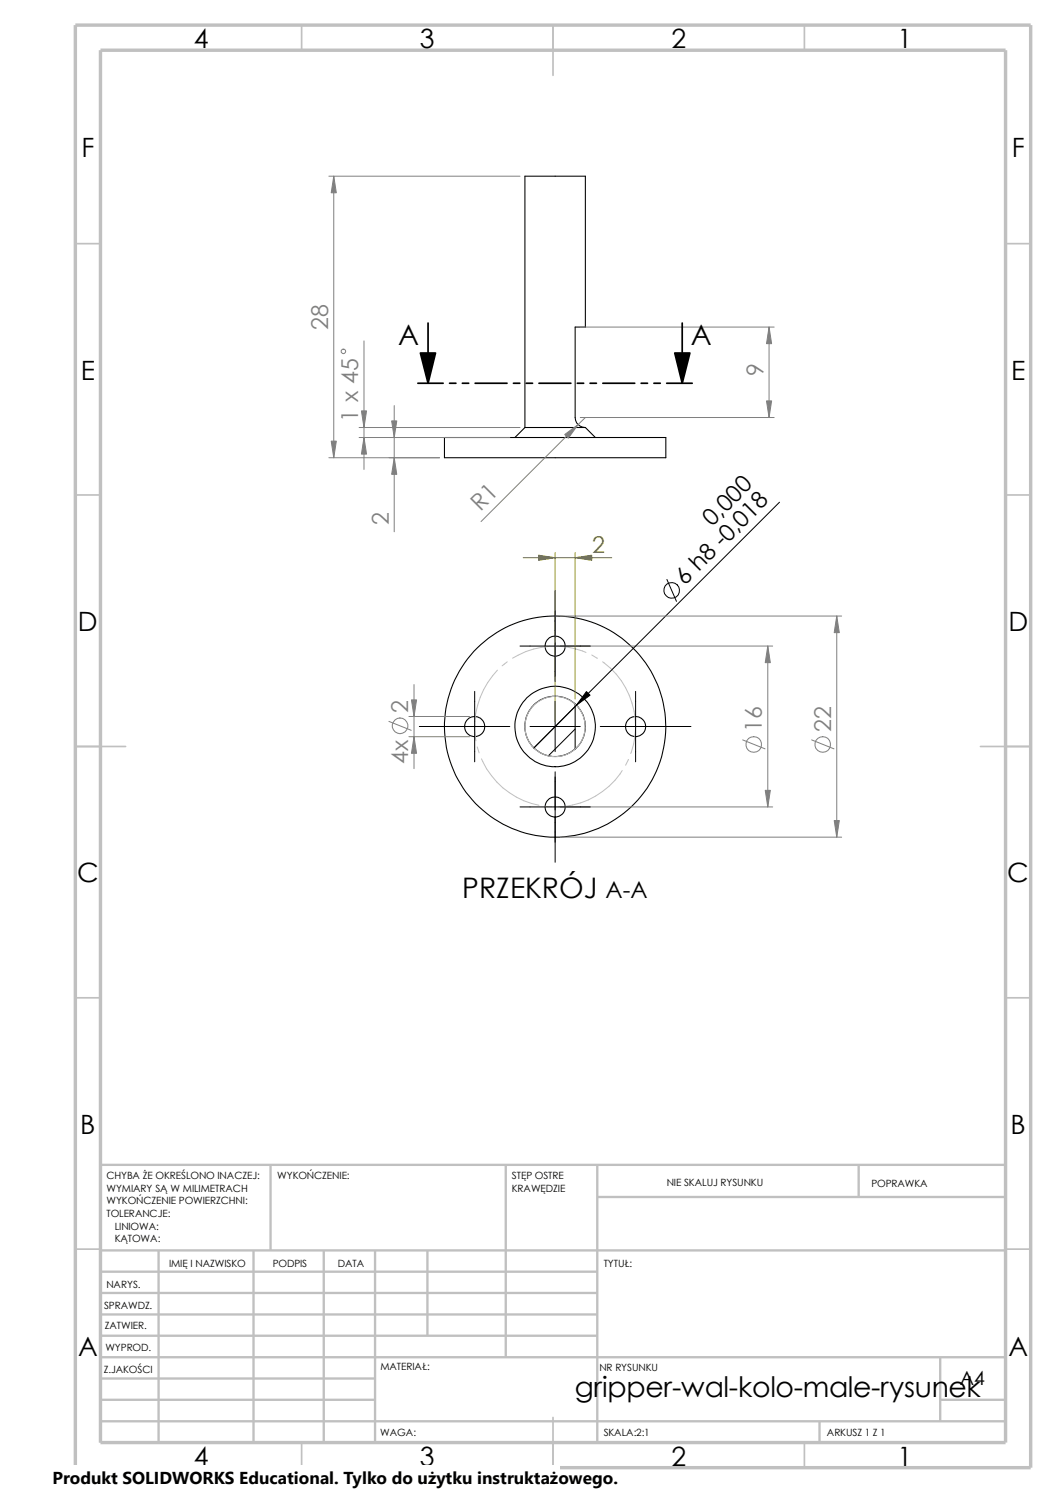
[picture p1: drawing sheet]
<svg xmlns="http://www.w3.org/2000/svg" width="210mm" height="297mm" viewBox="0 0 210 297" stroke-linecap="round" stroke-linejoin="round" font-family="sans-serif">
<g fill="none" stroke="#c0c0c0" stroke-width=".34">
<path d="M60 5v5M110 5v10M160 5v5M15 48.5h5M200 48.5h5M15 98.5h5M200 98.5h5M15 148.5h10M195 148.5h10M15 198.5h5M200 198.5h5M15 248.5h5"/>
<path d="M200 248.5h5M60 287v5M110 282v10M160 287v5"/>
</g>
<g fill="none" stroke="#c0c0c0" stroke-width=".47">
<path d="M53.8 231.7v17.1M100.6 231.7v38.3M118.8 231.7v55.3M118.8 238.1h81.2M170.8 231.7v6.4M200 231.7h-180v55.3M20 253h98.8M20 248.8h180M20 257.2h98.8M31.5 248.8v38.2M50.4 248.8v38.2M64.4 248.8v38.2"/>
<path d="M74.6 248.8v38.2M85 248.8v16.9M20 278.5h54.6M20 274.2h54.6M20 270h180M20 265.7h98.8M20 261.5h98.8M187 278.5h13M187 270v12.7M20 282.7h180M163 282.7v4.3"/>
</g>
<path d="M15 5h190v287h-190zM20 10h180v277h-180z" fill="none" stroke="#c0c0c0" stroke-width=".68" stroke-linecap="butt"/>
<g fill="none" stroke="#000" stroke-width=".2">
<path d="M155 99.9l-48.8 48.9M110.4 117.5v18.1M132.6 115.3l1.9 4.3M94.4 137.5v14.1M103.4 128.5h14M110.4 139.5v10M126.4 137.5v14.1M83.4 144.5h18M105.4 144.5h10M110.4 153.5v18M114.4 145l-5.3 5.4M119.4 144.5h18"/>
<path d="M103.4 160.5h14"/>
<circle cx="133.6" cy="117.5" r="1.56"/>
</g>
<g fill="none" stroke="#000" stroke-width=".21">
<path d="M88.4 87h44v4.1h-44zM104.4 85h12M104.4 85v-49.9h12v30h-2v18a2.1 2.1 0 0 0 2 1.9M104.4 85l-2 2M116.4 85l2 2M114.4 140.1a6 6 0 0 1 0 8.9M114.4 140l-1.5-.9-1.6-.5-1.4-.1-1.7 .4-1.6 1-.8 .7-.9 1.3-.5 2 .1 1.9 .7 1.7 .9 1.3 1.4 1 1.4 .5 2 .2 1.9-.5 1.6-1M114.4 140.1v8.9"/>
<circle cx="110.4" cy="128.6" r="2"/>
<circle cx="94.4" cy="144.6" r="2"/>
<circle cx="110.4" cy="144.5" r="22"/>
<circle cx="110.4" cy="144.5" r="8"/>
<circle cx="126.4" cy="144.6" r="2"/>
<circle cx="110.4" cy="160.6" r="2"/>
</g>
<g fill="none" stroke="#c0c0c0" stroke-width=".2">
<path d="M98.9 133.3a16.4 16.4 0 0 0-4.2 14.1M100.9 131.7l-1 .8M116.5 129.8a15.9 15.9 0 0 0-14.6 1.1M117.7 130.3l1.1 .6M119.8 131.7a15.9 15.9 0 0 1 5.6 18.2M94.9 148.6l.4 1.2M95.8 151a15.7 15.7 0 0 0 11.4 9.2M123.7 153.3a15.6 15.6 0 0 1-12.7 7.2M125 151.1l-.6 1.1M108.4 160.4l1.3 .1"/>
<circle cx="110.4" cy="144.5" r="6"/>
</g>
<g fill="none" stroke="#808080" stroke-width=".2">
<path d="M65.4 35.1h38M66.4 35.1v56M72.4 67.8v25.6M115.4 65.1h38.6M153 65.1v18M65.4 91.1h22M71.4 87h30M71.4 85h32M78.4 80.7v25.1M115.4 83.1h38.6M116.4 83.1l-20.7 20.7M82.3 136.2v16.7"/>
<path d="M111.4 128.5h42.3M111.4 122.6h56M152.7 128.5v32M166.4 122.6v43.9M77.3 143.5l4.5 1.8M81.3 142.5h12.1M81.3 146.6h12.1M147.7 147.2l4.4 1.8M161.4 147.2l4.5 1.8M111.4 160.5h42.3M111.4 166.5h56"/>
<circle cx="68.3" cy="69.9" r=".44"/>
<circle cx="79.6" cy="144.4" r="1.55"/>
<circle cx="149.9" cy="148.1" r="1.56"/>
<circle cx="163.6" cy="148.1" r="1.56"/>
</g>
<g fill="#808080" stroke="#808080" stroke-width=".2">
<path d="M152.2 157.2h1l-.5 3.3z"/>
<path d="M152.7 128.5l.5 3.3h-1z"/>
<path d="M153 65.1l.5 3.3h-1.1z"/>
<path d="M71.9 81.7h1l-.5 3.3z"/>
<path d="M72.4 87l.5 3.3h-1z"/>
<path d="M77.9 83.7h1l-.5 3.3z"/>
<path d="M66.4 35.1l.5 3.3h-1z"/>
<path d="M78.4 91.1l.5 3.3h-1z"/>
<path d="M65.9 87.8h1l-.5 3.3z"/>
<path d="M152.4 79.8h1.1l-.5 3.3z"/>
<path d="M112.3 86.4l2.7-1.9-2 2.7z"/>
<path d="M166.4 122.6l.5 3.3h-1z"/>
<path d="M165.9 163.2h1l-.5 3.3z"/>
<path d="M81.8 139.2h1l-.5 3.3z"/>
<path d="M82.3 146.6l.5 3.3h-1z"/>
</g>
<path d="M116.6 137.6l.7 .7-2.7 2z" fill="#000" stroke="#000" stroke-width=".2"/>
<path d="M83.6 70.2h3l-1.5 6zM134.2 70.2h3l-1.5 6z" fill="#000" stroke="#000" stroke-width=".34"/>
<g fill="none" stroke="#000" stroke-width=".34">
<path d="M83.1 76.2h5M85.1 64.3v11.9M89.4 76.2h1.3M91.9 76.2h1.3M94.5 76.2h6.3M102.1 76.2h1.3M104.6 76.2h1.3M107.2 76.2h6.3M114.8 76.2h1.3M117.3 76.2h1.3M119.9 76.2h6.3M127.5 76.2h1.3"/>
<path d="M130 76.2h1.3M132.6 76.2h5.1M135.7 64.3v11.9"/>
</g>
<path d="M104.1 111h17.6M110.4 109.9v33.7M114.4 109.9v29.2" fill="none" stroke="#808000" stroke-width=".2"/>
<g fill="#808000" stroke="#808000" stroke-width=".2">
<path d="M114.4 111l3.3-.6v1.1z"/>
<path d="M107.1 110.4l3.3 .6-3.3 .5z"/>
</g>
<path d="M10.4 291.5h100.9v5.5h-100.9z" fill="#fff"/>
<g font-size="5.6">
<text x="79.2" y="68.7">A</text>
<text x="137.4" y="68.7">A</text>
<text x="91.9" y="178.6">PRZEKRÓJ</text>
<text x="114.3" y="277.9">gripper-wal-kolo-male-rysunek</text>
</g>
<g font-size="5.3">
<text x="38.5" y="9.6">4</text>
<text x="83.5" y="9.6">3</text>
<text x="133.5" y="9.6">2</text>
<text x="178.5" y="9.6">1</text>
<text x="16.2" y="31.3">F</text>
<text x="201.2" y="31.3">F</text>
<text x="16" y="75.6">E</text>
<text x="201.1" y="75.6">E</text>
<text x="15.5" y="125.6">D</text>
<text x="200.6" y="125.6">D</text>
<text x="15.3" y="175.6">C</text>
<text x="200.3" y="175.6">C</text>
<text x="16" y="225.6">B</text>
<text x="201" y="225.6">B</text>
<text x="15.5" y="269.8">A</text>
<text x="200.5" y="269.8">A</text>
<text x="38.5" y="291.6">4</text>
<text x="83.5" y="291.6">3</text>
<text x="133.5" y="291.6">2</text>
<text x="178.5" y="291.6">1</text>
</g>
<g font-size="4.6" fill="#808080">
<text x="65.3" y="65.6" transform="rotate(-90 65.3 65.6)">28</text>
<text x="151.9" y="74.8" transform="rotate(-90 151.9 74.8)">9</text>
<text x="71.2" y="83.9" transform="rotate(-90 71.2 83.9)">1 x 45</text>
<text x="95.6" y="101.8" transform="rotate(-45 95.6 101.8)">R1</text>
<text x="77.3" y="104.5" transform="rotate(-90 77.3 104.5)">2</text>
<text x="81.2" y="141.9" transform="rotate(-90 81.2 141.9)">2</text>
<text x="151.5" y="145.6" transform="rotate(-90 151.5 145.6)">16</text>
<text x="165.3" y="145.6" transform="rotate(-90 165.3 145.6)">22</text>
<text x="81.2" y="152" transform="rotate(-90 81.2 152)">4x</text>
</g>
<g font-size="4.6">
<text x="141.6" y="104.8" transform="rotate(-45 141.6 104.8)">0,0</text>
<text x="136.2" y="116.5" transform="rotate(-45 136.2 116.5)">6 h8 -0,018</text>
<text x="120.4" y="178.6">A-A</text>
</g>
<text font-size="4.6" fill="#808000" x="117.7" y="110">2</text>
<text font-size="3.9" x="190.9" y="275.5">A4</text>
<text font-size="3.4" x="10.4" y="295.2">Produkt SOLIDWORKS Educational. Tylko do użytku instruktażowego.</text>
<g font-size="2">
<text x="21.2" y="234.6">CHYBA ŻE OKREŚLONO INACZEJ:</text>
<text x="21.2" y="237.1">WYMIARY SĄ W MILIMETRACH</text>
<text x="21.2" y="239.6">WYKOŃCZENIE POWIERZCHNI:</text>
<text x="55.1" y="234.6">WYKOŃCZENIE:</text>
<text x="101.8" y="237.1">KRAWĘDZIE</text>
<text x="101.8" y="234.6">STĘP OSTRE</text>
<text x="132.6" y="236">NIE SKALUJ RYSUNKU</text>
<text x="173.3" y="236.2">POPRAWKA</text>
<text x="21.2" y="242.1">TOLERANCJE:</text>
<text x="22.8" y="244.6">LINIOWA:</text>
<text x="22.8" y="247.1">KĄTOWA:</text>
<text x="33.6" y="252">IMIĘ I NAZWISKO</text>
<text x="54.3" y="252">PODPIS</text>
<text x="67.2" y="252">DATA</text>
<text x="120.1" y="252">TYTUŁ:</text>
<text x="21.2" y="256.2">NARYS.</text>
<text x="20.7" y="260.4">SPRAWDZ.</text>
<text x="20.8" y="264.5">ZATWIER.</text>
<text x="21" y="268.8">WYPROD.</text>
<text x="20.7" y="273.2">Z.JAKOŚCI</text>
<text x="75.6" y="272.5">MATERIAŁ:</text>
<text x="119.2" y="272.7">NR RYSUNKU</text>
<text x="75.6" y="285.6">WAGA:</text>
<text x="120.1" y="285.6">SKALA:2:1</text>
<text x="164.5" y="285.6">ARKUSZ 1 Z 1</text>
</g>
</svg>
